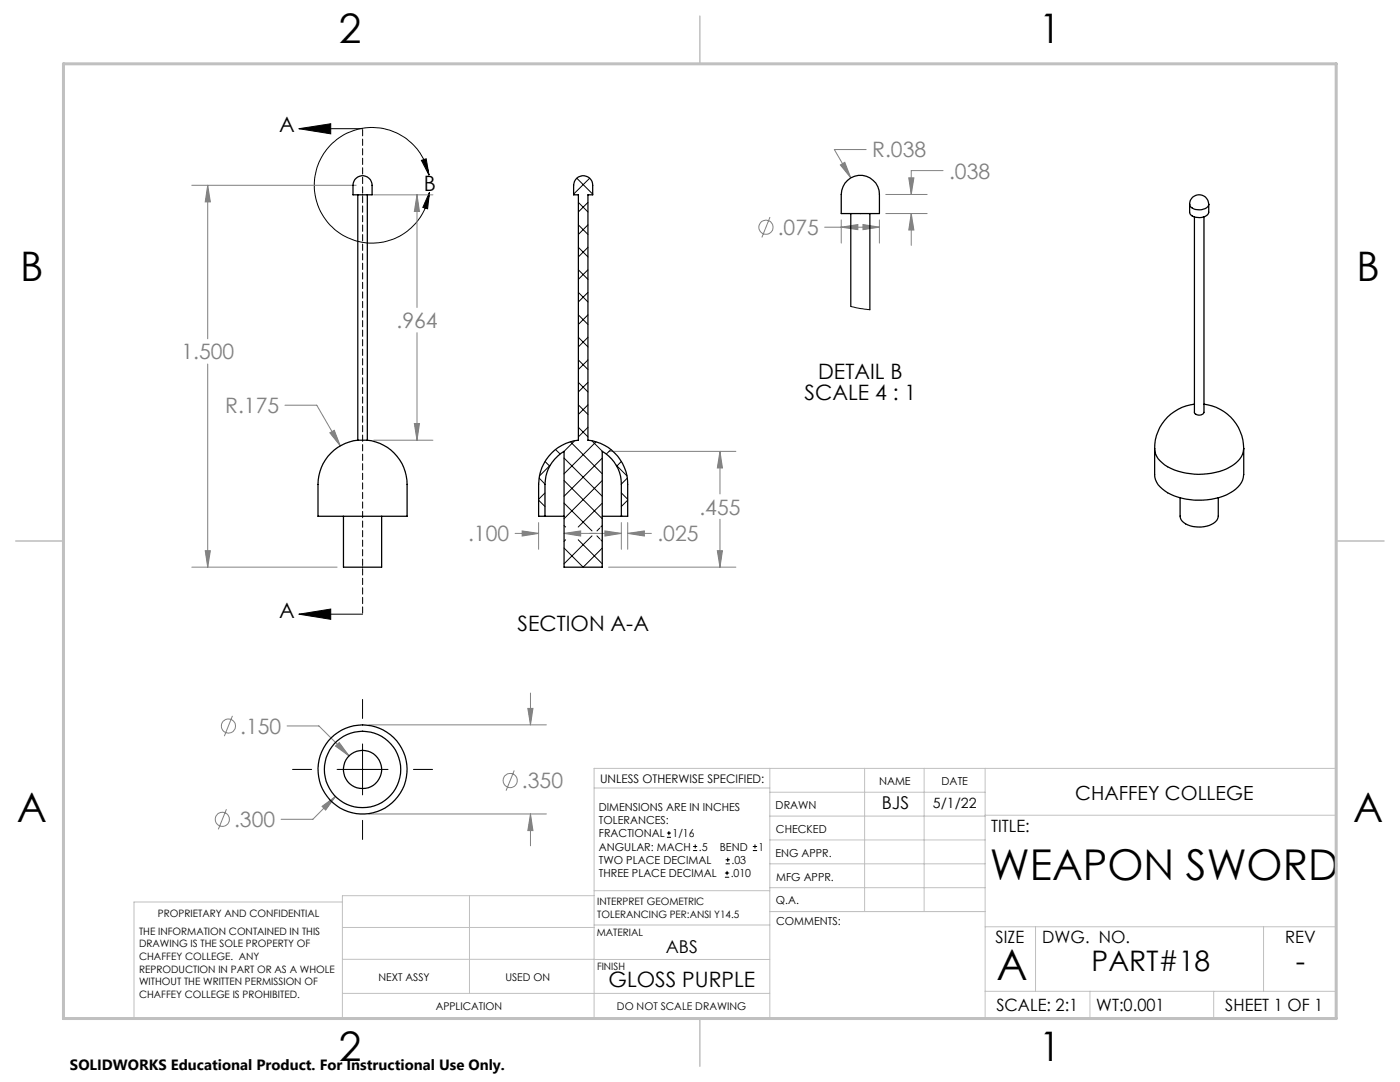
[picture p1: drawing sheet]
<svg xmlns="http://www.w3.org/2000/svg" width="279mm" height="216mm" viewBox="0 0 279 216" stroke-linecap="round" stroke-linejoin="round" font-family="sans-serif">
<g fill="none" stroke="#808080" stroke-width=".2">
<path d="M38.3 37h32.8M41.5 37l.5 3.3h-1zM41.5 37v30.6M74.6 38.9h11.8M83.2 38.9v22.4M83.2 38.9l.5 3.3h-1zM167.7 32.9l.9-.5 1.2 3.1zM172.9 29.8h-6.4l3.3 5.7M176.8 38.8h8.2M181.4 35.5h1l-.5 3.3zM188.2 34h-6.3v4.8M153.7 43.3l-1.7 4.1"/>
<path d="M164.6 45.3h10.9M167.9 45.3l3.3-.5v1zM167.9 43.9v4.6M172.2 44.8l3.3 .5-3.3 .5zM175.5 43.9v4.6M176.8 42.6h8.2M181.9 42.6v6.4M181.9 42.6l.5 3.3h-1zM41.5 72.6v40.6M83.2 66.4v21.4M56.9 80.9h6.3l4.7 8.1M65.8 86.4l.9-.5 1.2 3.1z"/>
<path d="M74.6 87.8h11.8M82.7 84.5h1l-.5 3.3zM121.5 90.1h25.4M143.7 90.1l.5 3.3h-1zM143.7 90.1v8.5M38.3 113.2h29M41 109.9h1l-.5 3.3zM102.8 106.4h4.7M104.2 105.9l3.3 .5-3.3 .6zM107.5 104.3v5.3M112.6 106.4h11.4M112.6 106.4l3.3-.5v1.1z"/>
<path d="M120.7 105.9l3.3 .5-3.3 .6zM121.5 113.2h25.4M124 104.3v5.3M125.3 104.3v5.3M125.3 106.4h4.7M125.3 106.4l3.3-.5v1.1zM143.2 109.9h1l-.5 3.3zM143.7 103.6v9.6M105.9 138.3v6.3M46.4 142.8l-1.6 4.1M57.3 144.9h6.3l6.1 5.9M67 158.9l-4.6 4.6h-6.3"/>
<path d="M67 148.9l.7-.7 2 2.6zM73.6 144.6h35.4M102.6 153.7l-1.6 4.1M105.3 141.4h1.1l-.5 3.2zM45.2 161.5l-1.6 4M64.3 160.9l2.7-2-2 2.7zM73.6 162.4h35.4M105.9 162.4v6.4M105.9 162.4l.5 3.3h-1.1z"/>
<circle cx="152.9" cy="45.4" r="1.41"/>
<circle cx="45.6" cy="144.9" r="1.41"/>
<circle cx="101.8" cy="155.7" r="1.41"/>
<circle cx="44.4" cy="163.5" r="1.41"/>
</g>
<g fill="none" stroke="#000" stroke-width=".2">
<path d="M59.7 25.7h12.7M59.7 25.7l6.3-1v2zM84.1 32l1-.3 .5 3.3zM85.6 35a11.5 11.5 0 0 0-17.9-7.5 11.5 11.5 0 0 0 .6 19.4 11.5 11.5 0 0 0 17.4-8.6M85.7 38.3l-.4 3.4-.9-.3zM59.7 122.6h12.7M59.7 122.6l6.3-1.1v2.1zM72.4 139.6v3.8M58.4 153.5h3.8M67.3 153.5h10.1M72.4 148.4v10.2M82.5 153.5h3.8"/>
<path d="M72.4 163.7v3.8M133.1 167.1h.8M133.1 166.2h.8M133.5 165.8v.9M138.3 169.7h.8M138.3 168.9h.8M138.7 168.5v.8M144.7 175h.8M144.7 174.2h.8M144.8 172.4h.9M144.8 171.6h.9M145.1 173.8v.8"/>
<path d="M145.2 171.1v.9M150.2 169.7h.9M150.2 168.9h.9M150.7 168.5v.8"/>
</g>
<path d="M72.4 25.7v96.8" fill="none" stroke="#000" stroke-width=".2" stroke-dasharray="1.3 .6" stroke-dashoffset="-.2"/>
<g fill="none" stroke="#c0c0c0" stroke-width=".2">
<path d="M118.6 157.2h35M153.6 153.3v49.9M153.6 158.1h43M172.5 153.3v28.6M184.4 153.3v28.6M196.6 153.3v49.9M68.3 180h-41.6v23.2h240v-49.9h-148.1v49.9M93.7 178.7v19.5M118.6 178.7h-50.3v24.5M118.6 177.7h35M153.6 162.8h43M153.6 177.1h43"/>
<path d="M153.6 167.6h43M153.6 172.4h43M196.6 162.7h70.1M68.3 198.2h85.3M68.3 191.4l85.3 .1M68.3 185.1h50.3M118.6 184.6h35M153.6 181.9h43M196.6 184.9h70.1M196.6 197.8h70.1M206.7 184.9v12.9M217.5 197.8v5.4"/>
<path d="M242.2 197.8v5.4M252.2 184.9v12.9"/>
</g>
<path d="M139.7 3.2v9.5M3.1 107.9h9.6M266.7 107.9h9.5M139.7 203.2v9.6" fill="none" stroke="#c0c0c0" stroke-width=".3"/>
<path d="M12.7 12.7h254v190.5h-254z" fill="none" stroke="#c0c0c0" stroke-width=".6"/>
<path d="M59.7 25.7l6.3-1v2zM59.7 122.6l6.3-1.1v2.1zM84.1 32l1-.3 .5 3.3zM85.7 38.3l-.4 3.4-.9-.3z" fill="#000"/>
<path d="M41 109.9h1l-.5 3.3zM41.5 37l.5 3.3h-1zM65.8 86.4l2.1 2.6-1.2-3.1zM82.7 84.5h1l-.5 3.3zM83.2 38.9l.5 3.3h-1zM105.3 141.4h1.1l-.5 3.2zM105.9 162.4l.5 3.3h-1.1zM64.3 160.9l.7 .7 2-2.7zM67 148.9l2.7 1.9-2-2.6zM143.7 90.1l.5 3.3h-1zM143.2 109.9h1l-.5 3.3zM120.7 105.9l3.3 .5-3.3 .6zM125.3 106.4l3.3-.5v1.1zM104.2 105.9l3.3 .5-3.3 .6zM112.6 106.4l3.3-.5v1.1zM167.7 32.9l2.1 2.6-1.2-3.1zM181.9 42.6l.5 3.3h-1zM181.4 35.5h1l-.5 3.3zM172.2 44.8l3.3 .5-3.3 .5zM167.9 45.3l3.3-.5v1z" fill="#808080"/>
<g fill="none" stroke="#000" stroke-width=".25">
<path d="M71.1 35.6a1.91 1.91 0 0 1 2-.4 1.91 1.91 0 0 1 1.2 1.8v1.9h-3.9a4 4 0 0 1 .4-3.1zM71.4 38.9v48.9M73.3 38.9v48.9M169.2 36a3.8 3.8 0 0 1 4.1-.7 3.8 3.8 0 0 1 2.2 3.5v3.8h-7.6v-3.8a4 4 0 0 1 1.3-2.8zM169.8 42.6v18.5M173.6 42.6v19.2M237.4 40.7a1.91 1.91 0 0 1 1.9-1.8 1.91 1.91 0 0 1 1.9 1.8M237.4 40.7v1.6a1.65 1.65 0 0 0 2 1.1 1.63 1.63 0 0 0 1.8-1.1v-1.6M237.4 40.7a1.7 1.7 0 0 0 2 1.2 1.6 1.6 0 0 0 1.8-1.2M238.4 43.3v39a1.07 1.07 0 0 0 1.9 0v-39M71.4 87.8a8.9 8.9 0 0 0-7.9 8.9v6.3h17.7v-6.3a8.9 8.9 0 0 0-7.9-8.9M71.4 87.8h1.9"/>
<path d="M230.4 89.5v5.2a4.3 4.3 0 0 0 2.6 3.6 13.9 13.9 0 0 0 13-.3 4.2 4.2 0 0 0 2.2-3.3v-5.2M230.4 89.5a4.3 4.3 0 0 0 2.6 3.6 13.6 13.6 0 0 0 13-.2 4.2 4.2 0 0 0 2.2-3.4M235.5 99.3v3.7a2.29 2.29 0 0 0 2 1.9 5.4 5.4 0 0 0 5.3-1l.3-.9v-3.7M238.4 80.6a8.9 8.9 0 0 0-8 8.9M240.3 80.6a9 9 0 0 1 7.9 8.9M68.5 103v10.2h7.7v-10.2M108.8 103h-1.3v-6.3a8.9 8.9 0 0 1 7.9-8.9v-48.9h-.9a4.2 4.2 0 0 1 .4-3.1 1.9 1.9 0 0 1 2.1-.6 1.9 1.9 0 0 1 1.3 1.8v1.9h-1v48.9a8.9 8.9 0 0 1 8 8.9v6.3h-1.3M108.8 103v-6.3a7.6 7.6 0 0 1 3.8-6.6v23.1h7.6v-23.1a7.6 7.6 0 0 1 3.8 6.6v6.3M108.8 103h3.8M120.2 103h3.8"/>
<circle cx="72.3" cy="153.5" r="3.8"/>
<circle cx="72.4" cy="153.5" r="7.6"/>
<circle cx="72.4" cy="153.5" r="8.9"/>
</g>
<g fill="none" stroke="#000" stroke-width=".2">
<path d="M115.1 35.6l3.2 3.1M117.7 35.6l-3.2 3.1M115.4 58.3l1.9 2M115.4 53.8l1.9 1.9M115.4 49.4l1.9 1.9M115.4 44.9l1.9 1.9M115.4 40.4l1.9 1.9M117.3 40.4l-1.9 1.9M117.3 44.9l-1.9 1.9M117.3 49.4l-1.9 1.9M117.3 53.8l-1.9 1.9M117.3 58.3l-1.9 2"/>
<path d="M115.4 76.3l1.9 1.9M115.4 71.8l1.9 1.9M115.4 67.3l1.9 1.9M115.4 62.8l1.9 1.9M117.3 62.8l-1.9 1.9M117.3 67.3l-1.9 1.9M117.3 71.8l-1.9 1.9M117.3 76.3l-1.9 1.9M169.8 61.1l3.8 .7M107.5 99.8l1.3 1.3M107.6 95.4l1.2 1.2M108.8 98.4l-1.3 1.2"/>
<path d="M108.8 92.1l.9 .9M109.8 92.8l-2.1 2.2M110.9 89.7l.9 .9M112.6 95.9l7.6 7.6M112.6 91.4l7.6 7.6M113.8 88.2l6.4 6.3M114.7 87.9l-2.2 2.2M115.4 85.3l1.9 1.9M115.4 80.8l1.9 1.9M117.3 80.8l-1.9 1.9M117.3 85.3l-1.9 1.9M118.1 87.9l2.2 2.2"/>
<path d="M119 88.2l-6.4 6.3M120.2 91.4l-7.6 7.6M120.2 95.9l-7.6 7.6M121.9 89.7l-.9 .9M123 92.8l2.1 2.2M124 92.1l-.9 .9M124 98.4l1.3 1.2M125.2 95.4l-1.2 1.2M125.3 99.8l-1.3 1.3M108.8 102.8l-.2 .2M112.6 109.4l3.8 3.8 3.8-3.8M112.6 104.9l.3 .3"/>
<path d="M112.6 100.4l5.5 5.5M112.9 107.7l-.3 .3M115.4 107.7l4.8 4.8M118.1 106.9l-5.5 5.6M119.1 106.9l.6 .6M119.7 105.4l-.6 .5M119.9 107.7l.3 .3M120.2 100.4l-4.8 4.8M120.2 104.9l-.3 .3M124 102.8l.2 .2"/>
</g>
<g font-size="8.5">
<text x="197.5" y="175.6">WEAPON SWORD</text>
<text x="198.9" y="195.5">A</text>
</g>
<g font-size="8.1">
<text x="67.6" y="8.5">2</text>
<text x="207.3" y="8.5">1</text>
<text x="4" y="56.2">B</text>
<text x="270.7" y="56.2">B</text>
<text x="3.3" y="164.1">A</text>
<text x="270" y="164.1">A</text>
<text x="67.6" y="211.7">2</text>
<text x="207.3" y="211.7">1</text>
</g>
<g font-size="5.6">
<text x="217.8" y="193.8">PART#18</text>
<text x="258.6" y="193.8">-</text>
</g>
<g font-size="4.2">
<text x="55.7" y="26.4">A</text>
<text x="84.6" y="38.2">B</text>
<text x="163.3" y="75.7">DETAIL B</text>
<text x="160.6" y="79.9">SCALE 4 : 1</text>
<text x="55.7" y="123.3">A</text>
<text x="103.3" y="125.8">SECTION A-A</text>
<text x="121.4" y="196.8">GLOSS PURPLE</text>
</g>
<g font-size="4.2" fill="#808080">
<text x="174.1" y="31.4">R.038</text>
<text x="189.4" y="35.6">.038</text>
<text x="155.2" y="46.9">.075</text>
<text x="79.1" y="65.4">.964</text>
<text x="36.2" y="71.7">1.500</text>
<text x="44.9" y="82.4">R.175</text>
<text x="139.6" y="102.7">.455</text>
<text x="93.4" y="108">.100</text>
<text x="131.2" y="108">.025</text>
<text x="47.9" y="146.4">.150</text>
<text x="104.2" y="157.3">.350</text>
<text x="46.7" y="165">.300</text>
</g>
<text font-size="3.9" x="214.6" y="159.6">CHAFFEY COLLEGE</text>
<g font-size="3.5">
<text x="176" y="161.3">BJS</text>
<text x="132.9" y="190.1">ABS</text>
</g>
<g font-size="3.4">
<text x="197.8" y="166">TITLE:</text>
<text x="198.7" y="188.1">SIZE</text>
<text x="208" y="188.1">DWG. NO.</text>
<text x="256.5" y="188.2">REV</text>
<text x="198.8" y="201.7">SCALE: 2:1</text>
<text x="218.8" y="201.7">WT:0.001</text>
<text x="244.5" y="201.7">SHEET 1 OF 1</text>
</g>
<text font-size="3" x="14" y="213.5">SOLIDWORKS Educational Product. For Instructional Use Only.</text>
<text font-size="2.8" x="186.2" y="161.3">5/1/22</text>
<text font-size="2.4" x="119.8" y="156.2">UNLESS OTHERWISE SPECIFIED:</text>
<g font-size="2.2">
<text x="119.5" y="161.8">DIMENSIONS ARE IN INCHES</text>
<text x="154.8" y="161.4">DRAWN</text>
<text x="175.4" y="156.6">NAME</text>
<text x="187.9" y="156.7">DATE</text>
<text x="119.5" y="164.4">TOLERANCES:</text>
<text x="119.5" y="167.1">FRACTIONAL</text>
<text x="134.2" y="167.1">1/16</text>
<text x="154.9" y="166.3">CHECKED</text>
<text x="119.5" y="172.4">TWO PLACE DECIMAL</text>
<text x="119.5" y="169.7">ANGULAR: MACH</text>
<text x="139.5" y="169.7">.5</text>
<text x="143.6" y="169.7">BEND</text>
<text x="146" y="172.4">.03</text>
<text x="151.4" y="169.7">1</text>
<text x="154.8" y="170.9">ENG APPR.</text>
<text x="119.5" y="175">THREE PLACE DECIMAL</text>
<text x="145.8" y="175">.010</text>
<text x="154.9" y="175.7">MFG APPR.</text>
<text x="154.9" y="180.4">Q.A.</text>
<text x="154.9" y="184.6">COMMENTS:</text>
</g>
<g font-size="2.1">
<text x="75.5" y="195.7">NEXT ASSY</text>
<text x="100.9" y="195.7">USED ON</text>
<text x="86.9" y="201.5">APPLICATION</text>
<text x="123.1" y="201.6">DO NOT SCALE DRAWING</text>
</g>
<g font-size="2">
<text x="31.5" y="182.9">PROPRIETARY AND CONFIDENTIAL</text>
<text x="119.2" y="180.6">INTERPRET GEOMETRIC</text>
<text x="119.2" y="183.1">TOLERANCING PER:ANSI Y14.5</text>
<text x="27.8" y="186.5">THE INFORMATION CONTAINED IN THIS</text>
<text x="27.8" y="189">DRAWING IS THE SOLE PROPERTY OF</text>
<text x="27.8" y="191.6">CHAFFEY COLLEGE. ANY</text>
<text x="119.1" y="186.7">MATERIAL</text>
<text x="27.8" y="194.1">REPRODUCTION IN PART OR AS A WHOLE</text>
<text x="27.8" y="196.6">WITHOUT THE WRITTEN PERMISSION OF</text>
<text x="119.1" y="193.5">FINISH</text>
<text x="27.8" y="199.1">CHAFFEY COLLEGE IS PROHIBITED.</text>
</g>
</svg>
